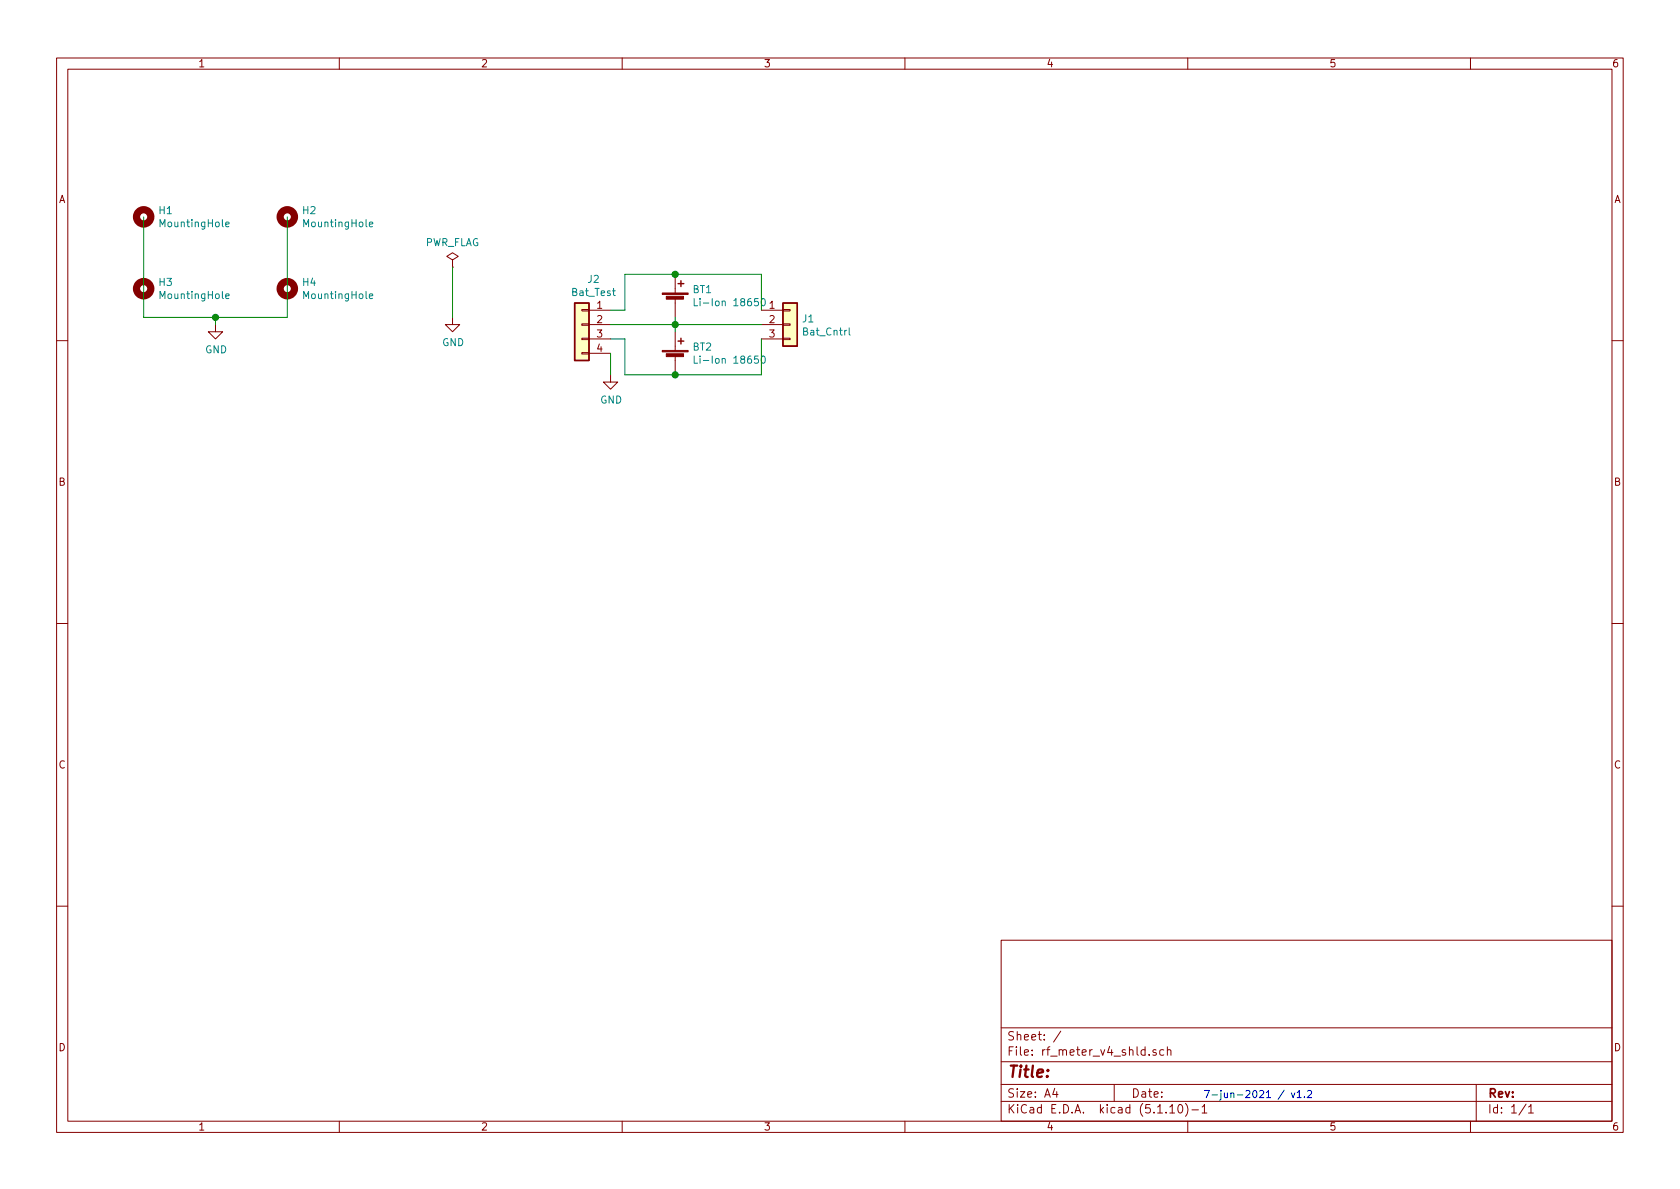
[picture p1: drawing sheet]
EESchema Schematic File Version 4
EELAYER 30 0
EELAYER END
$Descr A4 11693 8268
encoding utf-8
Sheet 1 1
Title ""
Date ""
Rev ""
Comp ""
Comment1 ""
Comment2 ""
Comment3 ""
Comment4 ""
$EndDescr
$Comp
L Mechanical:MountingHole H1
U 1 1
P 1000 1500
F 0 "H1" H 1100 1546 50  0000 L CNN
F 1 "MountingHole" H 1100 1455 50  0000 L CNN
F 2 "Mounting_Holes:MountingHole_3.2mm_M3_Pad_Via" H 1000 1500 50  0001 C CNN
F 3 "~" H 1000 1500 50  0001 C CNN
	1    1000 1500
	1    0    0    -1  
$EndComp
$Comp
L Mechanical:MountingHole H3
U 1 1
P 1000 2000
F 0 "H3" H 1100 2046 50  0000 L CNN
F 1 "MountingHole" H 1100 1955 50  0000 L CNN
F 2 "Mounting_Holes:MountingHole_3.2mm_M3_Pad_Via" H 1000 2000 50  0001 C CNN
F 3 "~" H 1000 2000 50  0001 C CNN
	1    1000 2000
	1    0    0    -1  
$EndComp
$Comp
L Mechanical:MountingHole H2
U 1 1
P 2000 1500
F 0 "H2" H 2100 1546 50  0000 L CNN
F 1 "MountingHole" H 2100 1455 50  0000 L CNN
F 2 "Mounting_Holes:MountingHole_3.2mm_M3_Pad_Via" H 2000 1500 50  0001 C CNN
F 3 "~" H 2000 1500 50  0001 C CNN
	1    2000 1500
	1    0    0    -1  
$EndComp
$Comp
L Mechanical:MountingHole H4
U 1 1
P 2000 2000
F 0 "H4" H 2100 2046 50  0000 L CNN
F 1 "MountingHole" H 2100 1955 50  0000 L CNN
F 2 "Mounting_Holes:MountingHole_3.2mm_M3_Pad_Via" H 2000 2000 50  0001 C CNN
F 3 "~" H 2000 2000 50  0001 C CNN
	1    2000 2000
	1    0    0    -1  
$EndComp
$Comp
L Device:Battery_Cell BT1
U 1 1
P 4700 2100
F 0 "BT1" H 4818 2196 50  0000 L CNN
F 1 "Li-Ion 18650" H 4818 2105 50  0000 L CNN
F 2 "User:Battery_Holder_2S" V 4700 2160 50  0001 C CNN
F 3 "~" V 4700 2160 50  0001 C CNN
	1    4700 2100
	1    0    0    -1  
$EndComp
$Comp
L Device:Battery_Cell BT2
U 1 1
P 4700 2500
F 0 "BT2" H 4818 2596 50  0000 L CNN
F 1 "Li-Ion 18650" H 4818 2505 50  0000 L CNN
F 2 "User:Battery_Holder_2S" V 4700 2560 50  0001 C CNN
F 3 "~" V 4700 2560 50  0001 C CNN
	1    4700 2500
	1    0    0    -1  
$EndComp
Wire Wire Line
	4700 2200 4700 2250
$Comp
L Connector_Generic:Conn_01x03 J1
U 1 1
P 5500 2250
F 0 "J1" H 5580 2292 50  0000 L CNN
F 1 "Bat_Cntrl" H 5580 2201 50  0000 L CNN
F 2 "DigiKey:PinHeader_1x3_P2.54_Drill1.1mm" H 5500 2250 50  0001 C CNN
F 3 "~" H 5500 2250 50  0001 C CNN
	1    5500 2250
	1    0    0    -1  
$EndComp
Wire Wire Line
	4700 2250 5300 2250
Connection ~ 4700 2250
Wire Wire Line
	4700 2250 4700 2300
Wire Wire Line
	4700 1900 5300 1900
Wire Wire Line
	5300 1900 5300 2150
Wire Wire Line
	4700 2600 5300 2600
Wire Wire Line
	5300 2600 5300 2350
$Comp
L power:GND #PWR0101
U 1 1
P 3150 2200
F 0 "#PWR0101" H 3150 1950 50  0001 C CNN
F 1 "GND" H 3155 2027 50  0000 C CNN
F 2 "" H 3150 2200 50  0001 C CNN
F 3 "" H 3150 2200 50  0001 C CNN
	1    3150 2200
	1    0    0    -1  
$EndComp
$Comp
L power:PWR_FLAG #FLG0101
U 1 1
P 3150 1850
F 0 "#FLG0101" H 3150 1925 50  0001 C CNN
F 1 "PWR_FLAG" H 3150 2023 50  0000 C CNN
F 2 "" H 3150 1850 50  0001 C CNN
F 3 "~" H 3150 1850 50  0001 C CNN
	1    3150 1850
	1    0    0    -1  
$EndComp
Wire Wire Line
	3150 1850 3150 2200
$Comp
L Connector_Generic:Conn_01x04 J2
U 1 1
P 4050 2250
F 0 "J2" H 3968 2567 50  0000 C CNN
F 1 "Bat_Test" H 3968 2476 50  0000 C CNN
F 2 "DigiKey:PinHeader_1x4_P2.54mm_Drill1.02mm" H 4050 2250 50  0001 C CNN
F 3 "~" H 4050 2250 50  0001 C CNN
	1    4050 2250
	-1   0    0    -1  
$EndComp
Wire Wire Line
	4250 2250 4700 2250
Wire Wire Line
	4250 2150 4350 2150
Wire Wire Line
	4350 2150 4350 1900
Wire Wire Line
	4350 1900 4700 1900
Connection ~ 4700 1900
Wire Wire Line
	4250 2350 4350 2350
Wire Wire Line
	4350 2350 4350 2600
Wire Wire Line
	4350 2600 4700 2600
Connection ~ 4700 2600
Wire Wire Line
	4250 2450 4250 2600
$Comp
L power:GND #PWR0102
U 1 1
P 4250 2600
F 0 "#PWR0102" H 4250 2350 50  0001 C CNN
F 1 "GND" H 4255 2427 50  0000 C CNN
F 2 "" H 4250 2600 50  0001 C CNN
F 3 "" H 4250 2600 50  0001 C CNN
	1    4250 2600
	1    0    0    -1  
$EndComp
Text Notes 8375 7645 0    50   ~ 0
7-jun-2021 / v1.2
$Comp
L power:GND #PWR0103
U 1 1
P 1500 2250
F 0 "#PWR0103" H 1500 2000 50  0001 C CNN
F 1 "GND" H 1505 2077 50  0000 C CNN
F 2 "" H 1500 2250 50  0001 C CNN
F 3 "" H 1500 2250 50  0001 C CNN
	1    1500 2250
	1    0    0    -1  
$EndComp
Wire Wire Line
	2000 2200 1500 2200
Wire Wire Line
	1500 2200 1500 2250
Wire Wire Line
	2000 1500 2000 2200
Wire Wire Line
	1000 2200 1500 2200
Wire Wire Line
	1000 1500 1000 2200
Connection ~ 1500 2200
$EndSCHEMATC
